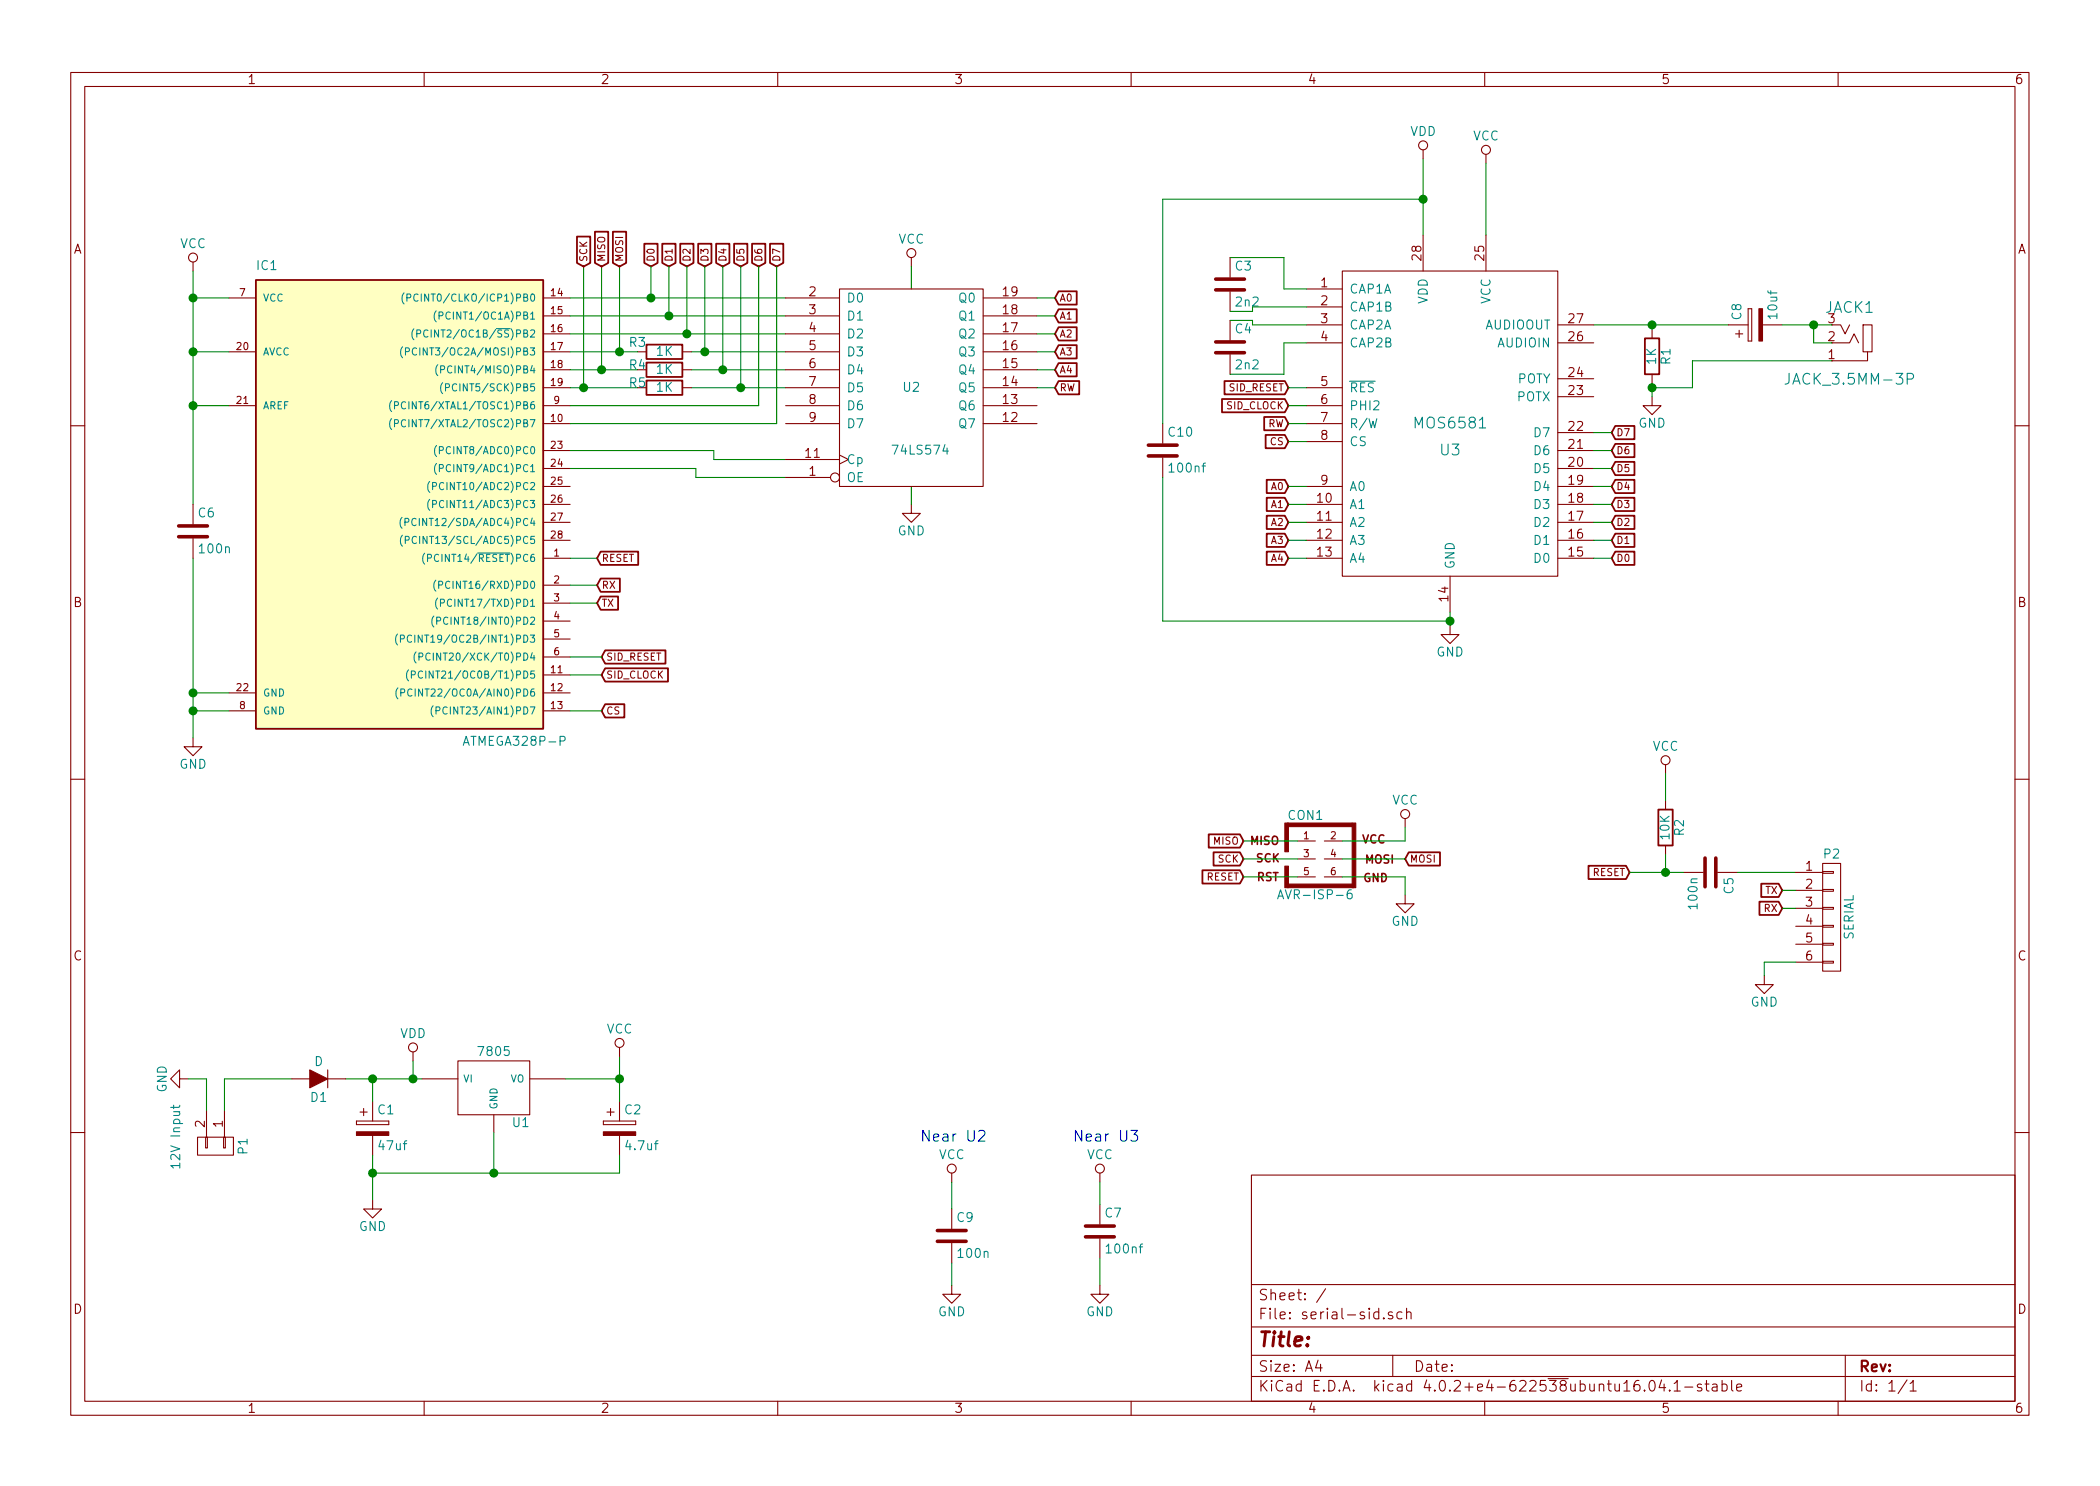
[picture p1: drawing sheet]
EESchema Schematic File Version 2
LIBS:power
LIBS:device
LIBS:transistors
LIBS:conn
LIBS:linear
LIBS:regul
LIBS:74xx
LIBS:cmos4000
LIBS:adc-dac
LIBS:memory
LIBS:xilinx
LIBS:microcontrollers
LIBS:dsp
LIBS:microchip
LIBS:analog_switches
LIBS:motorola
LIBS:texas
LIBS:intel
LIBS:audio
LIBS:interface
LIBS:digital-audio
LIBS:philips
LIBS:display
LIBS:cypress
LIBS:siliconi
LIBS:opto
LIBS:atmel
LIBS:contrib
LIBS:valves
LIBS:mos6581
LIBS:ab2_audio
LIBS:jack_3.5mm
LIBS:avr_sid-cache
EELAYER 25 0
EELAYER END
$Descr A4 11693 8268
encoding utf-8
Sheet 1 1
Title ""
Date ""
Rev ""
Comp ""
Comment1 ""
Comment2 ""
Comment3 ""
Comment4 ""
$EndDescr
$Comp
L ATMEGA328P-P IC1
U 1 1
P 2175 2750
F 0 "IC1" H 1425 4000 50  0000 L BNN
F 1 "ATMEGA328P-P" H 2575 1350 50  0000 L BNN
F 2 "Housings_DIP:DIP-28_W7.62mm_LongPads" H 2175 2750 50  0001 C CIN
F 3 "" H 2175 2750 50  0000 C CNN
	1    2175 2750
	1    0    0    -1  
$EndComp
$Comp
L MOS6581 U3
U 1 1
P 8075 2400
F 0 "U3" H 8075 2300 60  0000 C CNN
F 1 "MOS6581" H 8075 2450 60  0000 C CNN
F 2 "Housings_DIP:DIP-28_W15.24mm_LongPads" H 8075 1900 60  0001 C CNN
F 3 "" H 8075 1900 60  0000 C CNN
	1    8075 2400
	1    0    0    -1  
$EndComp
Text GLabel 3625 1475 1    40   Input ~ 0
D0
Text GLabel 3725 1475 1    40   Input ~ 0
D1
Text GLabel 3825 1475 1    40   Input ~ 0
D2
Text GLabel 3925 1475 1    40   Input ~ 0
D3
Text GLabel 4025 1475 1    40   Input ~ 0
D4
Text GLabel 4125 1475 1    40   Input ~ 0
D5
Text GLabel 4225 1475 1    40   Input ~ 0
D6
Text GLabel 4325 1475 1    40   Input ~ 0
D7
Text GLabel 8975 2400 2    40   Input ~ 0
D7
Text GLabel 8975 2500 2    40   Input ~ 0
D6
Text GLabel 8975 2600 2    40   Input ~ 0
D5
Text GLabel 8975 2700 2    40   Input ~ 0
D4
Text GLabel 8975 2800 2    40   Input ~ 0
D3
Text GLabel 8975 2900 2    40   Input ~ 0
D2
Text GLabel 8975 3000 2    40   Input ~ 0
D1
Text GLabel 8975 3100 2    40   Input ~ 0
D0
Text GLabel 5875 1650 2    40   Input ~ 0
A0
Text GLabel 5875 1750 2    40   Input ~ 0
A1
Text GLabel 5875 1850 2    40   Input ~ 0
A2
Text GLabel 5875 1950 2    40   Input ~ 0
A3
Text GLabel 5875 2050 2    40   Input ~ 0
A4
Text GLabel 7175 2700 0    40   Input ~ 0
A0
Text GLabel 7175 2800 0    40   Input ~ 0
A1
Text GLabel 7175 2900 0    40   Input ~ 0
A2
Text GLabel 7175 3000 0    40   Input ~ 0
A3
Text GLabel 7175 3100 0    40   Input ~ 0
A4
Text GLabel 5875 2150 2    40   Input ~ 0
RW
Text GLabel 7175 2350 0    40   Input ~ 0
RW
Wire Wire Line
	3175 1850 4375 1850
Wire Wire Line
	3850 1950 4375 1950
Wire Wire Line
	3850 2050 4375 2050
Wire Wire Line
	3850 2150 4375 2150
Wire Wire Line
	3825 1850 3825 1475
Connection ~ 3825 1850
Wire Wire Line
	3925 1950 3925 1475
Connection ~ 3925 1950
Wire Wire Line
	4025 2050 4025 1475
Connection ~ 4025 2050
Wire Wire Line
	4125 2150 4125 1475
Connection ~ 4125 2150
Wire Wire Line
	8875 2400 8975 2400
Wire Wire Line
	8875 2500 8975 2500
Wire Wire Line
	8875 2600 8975 2600
Wire Wire Line
	8875 2700 8975 2700
Wire Wire Line
	8875 2800 8975 2800
Wire Wire Line
	8875 2900 8975 2900
Wire Wire Line
	8875 3000 8975 3000
Wire Wire Line
	8875 3100 8975 3100
Wire Wire Line
	5775 1650 5875 1650
Wire Wire Line
	5775 1750 5875 1750
Wire Wire Line
	5775 1850 5875 1850
Wire Wire Line
	5775 1950 5875 1950
Wire Wire Line
	5775 2050 5875 2050
Wire Wire Line
	7175 2700 7275 2700
Wire Wire Line
	7175 2800 7275 2800
Wire Wire Line
	7175 2900 7275 2900
Wire Wire Line
	7175 3000 7275 3000
Wire Wire Line
	7175 3100 7275 3100
Wire Wire Line
	7175 2350 7275 2350
Wire Wire Line
	5775 2150 5875 2150
Wire Wire Line
	3175 1650 4375 1650
Wire Wire Line
	3625 1475 3625 1650
Connection ~ 3625 1650
Wire Wire Line
	3175 1750 4375 1750
Wire Wire Line
	3725 1475 3725 1750
Connection ~ 3725 1750
Wire Wire Line
	3175 3750 3350 3750
Text GLabel 3350 3750 2    40   Input ~ 0
SID_CLOCK
Text GLabel 7175 2250 0    40   Input ~ 0
SID_CLOCK
Wire Wire Line
	7275 2250 7175 2250
Text GLabel 3350 3650 2    40   Input ~ 0
SID_RESET
Text GLabel 7175 2150 0    40   Input ~ 0
SID_RESET
Text GLabel 3350 3950 2    40   Input ~ 0
CS
Wire Wire Line
	3350 3950 3175 3950
Wire Wire Line
	3350 3650 3175 3650
Text GLabel 7175 2450 0    40   Input ~ 0
CS
Wire Wire Line
	7175 2150 7275 2150
Wire Wire Line
	7175 2450 7275 2450
Wire Wire Line
	3175 2500 3975 2500
Wire Wire Line
	3975 2500 3975 2550
Wire Wire Line
	3975 2550 4375 2550
Wire Wire Line
	3175 2600 3875 2600
Wire Wire Line
	3875 2600 3875 2650
Wire Wire Line
	3875 2650 4375 2650
Text GLabel 3325 3250 2    40   Input ~ 0
RX
Text GLabel 3325 3350 2    40   Input ~ 0
TX
Wire Wire Line
	3175 3250 3325 3250
Wire Wire Line
	3175 3350 3325 3350
$Comp
L VDD #PWR01
U 1 1
P 7925 875
F 0 "#PWR01" H 7925 725 50  0001 C CNN
F 1 "VDD" H 7925 1025 50  0000 C CNN
F 2 "" H 7925 875 50  0000 C CNN
F 3 "" H 7925 875 50  0000 C CNN
	1    7925 875 
	1    0    0    -1  
$EndComp
$Comp
L VCC #PWR02
U 1 1
P 8275 900
F 0 "#PWR02" H 8275 750 50  0001 C CNN
F 1 "VCC" H 8275 1050 50  0000 C CNN
F 2 "" H 8275 900 50  0000 C CNN
F 3 "" H 8275 900 50  0000 C CNN
	1    8275 900 
	1    0    0    -1  
$EndComp
Wire Wire Line
	8275 900  8275 1300
Wire Wire Line
	7925 875  7925 1300
$Comp
L GND #PWR03
U 1 1
P 8075 3475
F 0 "#PWR03" H 8075 3225 50  0001 C CNN
F 1 "GND" H 8075 3325 50  0000 C CNN
F 2 "" H 8075 3475 50  0000 C CNN
F 3 "" H 8075 3475 50  0000 C CNN
	1    8075 3475
	1    0    0    -1  
$EndComp
Wire Wire Line
	8075 3400 8075 3475
$Comp
L GND #PWR04
U 1 1
P 5075 2800
F 0 "#PWR04" H 5075 2550 50  0001 C CNN
F 1 "GND" H 5075 2650 50  0000 C CNN
F 2 "" H 5075 2800 50  0000 C CNN
F 3 "" H 5075 2800 50  0000 C CNN
	1    5075 2800
	1    0    0    -1  
$EndComp
Wire Wire Line
	5075 2800 5075 2700
$Comp
L VCC #PWR05
U 1 1
P 5075 1475
F 0 "#PWR05" H 5075 1325 50  0001 C CNN
F 1 "VCC" H 5075 1625 50  0000 C CNN
F 2 "" H 5075 1475 50  0000 C CNN
F 3 "" H 5075 1475 50  0000 C CNN
	1    5075 1475
	1    0    0    -1  
$EndComp
Wire Wire Line
	5075 1475 5075 1600
$Comp
L GND #PWR06
U 1 1
P 1075 4100
F 0 "#PWR06" H 1075 3850 50  0001 C CNN
F 1 "GND" H 1075 3950 50  0000 C CNN
F 2 "" H 1075 4100 50  0000 C CNN
F 3 "" H 1075 4100 50  0000 C CNN
	1    1075 4100
	1    0    0    -1  
$EndComp
Wire Wire Line
	1075 3100 1075 4100
Wire Wire Line
	1075 3850 1275 3850
Wire Wire Line
	1075 3950 1275 3950
Connection ~ 1075 3950
$Comp
L VCC #PWR07
U 1 1
P 1075 1500
F 0 "#PWR07" H 1075 1350 50  0001 C CNN
F 1 "VCC" H 1075 1650 50  0000 C CNN
F 2 "" H 1075 1500 50  0000 C CNN
F 3 "" H 1075 1500 50  0000 C CNN
	1    1075 1500
	1    0    0    -1  
$EndComp
Wire Wire Line
	1075 1500 1075 2800
Wire Wire Line
	1075 1950 1275 1950
Wire Wire Line
	1275 1650 1075 1650
Connection ~ 1075 1650
Wire Wire Line
	1075 2250 1275 2250
Connection ~ 1075 1950
$Comp
L C C3
U 1 1
P 6850 1575
F 0 "C3" H 6875 1675 50  0000 L CNN
F 1 "2n2" H 6875 1475 50  0000 L CNN
F 2 "Capacitors_ThroughHole:C_Rect_L7_W2.5_P5" H 6888 1425 50  0001 C CNN
F 3 "" H 6850 1575 50  0000 C CNN
	1    6850 1575
	1    0    0    -1  
$EndComp
$Comp
L C C4
U 1 1
P 6850 1925
F 0 "C4" H 6875 2025 50  0000 L CNN
F 1 "2n2" H 6875 1825 50  0000 L CNN
F 2 "Capacitors_ThroughHole:C_Rect_L7_W2.5_P5" H 6888 1775 50  0001 C CNN
F 3 "" H 6850 1925 50  0000 C CNN
	1    6850 1925
	1    0    0    -1  
$EndComp
Wire Wire Line
	7275 1900 7150 1900
Wire Wire Line
	7150 1900 7150 2075
Wire Wire Line
	7150 2075 6850 2075
Wire Wire Line
	7275 1800 6975 1800
Wire Wire Line
	6975 1800 6975 1775
Wire Wire Line
	6975 1775 6850 1775
Wire Wire Line
	7275 1600 7150 1600
Wire Wire Line
	7150 1600 7150 1425
Wire Wire Line
	7150 1425 6850 1425
Wire Wire Line
	7275 1700 6975 1700
Wire Wire Line
	6975 1700 6975 1725
Wire Wire Line
	6975 1725 6850 1725
$Comp
L CONN_01X02 P1
U 1 1
P 1200 6375
F 0 "P1" H 1200 6525 50  0000 C CNN
F 1 "12V Input" H 1150 6150 50  0000 C CNN
F 2 "Terminal_Blocks:TerminalBlock_Pheonix_MKDS1.5-2pol" H 1200 6375 50  0001 C CNN
F 3 "" H 1200 6375 50  0000 C CNN
	1    1200 6375
	0    1    1    0   
$EndComp
Wire Wire Line
	1250 6000 1625 6000
Wire Wire Line
	1250 6000 1250 6175
$Comp
L GND #PWR08
U 1 1
P 1050 6000
F 0 "#PWR08" H 1050 5750 50  0001 C CNN
F 1 "GND" H 1050 5850 50  0000 C CNN
F 2 "" H 1050 6000 50  0000 C CNN
F 3 "" H 1050 6000 50  0000 C CNN
	1    1050 6000
	0    1    1    0   
$EndComp
Wire Wire Line
	1150 6175 1150 6000
Wire Wire Line
	1150 6000 1050 6000
$Comp
L AVR-ISP-6 CON1
U 1 1
P 7375 4775
F 0 "CON1" H 7270 5015 50  0000 C CNN
F 1 "AVR-ISP-6" H 7110 4545 50  0000 L BNN
F 2 "Pin_Headers:Pin_Header_Straight_2x03" V 6855 4815 50  0001 C CNN
F 3 "" H 7350 4775 50  0000 C CNN
	1    7375 4775
	1    0    0    -1  
$EndComp
Text GLabel 6925 4675 0    40   Input ~ 0
MISO
Text GLabel 6925 4775 0    40   Input ~ 0
SCK
Text GLabel 3325 3100 2    40   Input ~ 0
RESET
Wire Wire Line
	3175 3100 3325 3100
Text GLabel 6925 4875 0    40   Input ~ 0
RESET
$Comp
L VCC #PWR09
U 1 1
P 7825 4600
F 0 "#PWR09" H 7825 4450 50  0001 C CNN
F 1 "VCC" H 7825 4750 50  0000 C CNN
F 2 "" H 7825 4600 50  0000 C CNN
F 3 "" H 7825 4600 50  0000 C CNN
	1    7825 4600
	1    0    0    -1  
$EndComp
Wire Wire Line
	7825 4600 7825 4675
Wire Wire Line
	7825 4675 7475 4675
Text GLabel 7825 4775 2    40   Input ~ 0
MOSI
Wire Wire Line
	7475 4775 7825 4775
Wire Wire Line
	6925 4675 7225 4675
Wire Wire Line
	6925 4775 7225 4775
Wire Wire Line
	6925 4875 7225 4875
$Comp
L GND #PWR010
U 1 1
P 7825 4975
F 0 "#PWR010" H 7825 4725 50  0001 C CNN
F 1 "GND" H 7825 4825 50  0000 C CNN
F 2 "" H 7825 4975 50  0000 C CNN
F 3 "" H 7825 4975 50  0000 C CNN
	1    7825 4975
	1    0    0    -1  
$EndComp
Wire Wire Line
	7475 4875 7825 4875
Wire Wire Line
	7825 4875 7825 4975
$Comp
L 7805 U1
U 1 1
P 2750 6050
F 0 "U1" H 2900 5854 50  0000 C CNN
F 1 "7805" H 2750 6250 50  0000 C CNN
F 2 "Power_Integrations:TO-220" H 2750 6050 50  0001 C CNN
F 3 "" H 2750 6050 50  0000 C CNN
	1    2750 6050
	1    0    0    -1  
$EndComp
$Comp
L CP C1
U 1 1
P 2075 6275
F 0 "C1" H 2100 6375 50  0000 L CNN
F 1 "47uf" H 2100 6175 50  0000 L CNN
F 2 "Capacitors_ThroughHole:C_Radial_D8_L13_P3.8" H 2113 6125 50  0001 C CNN
F 3 "" H 2075 6275 50  0000 C CNN
	1    2075 6275
	1    0    0    -1  
$EndComp
$Comp
L CP C2
U 1 1
P 3450 6275
F 0 "C2" H 3475 6375 50  0000 L CNN
F 1 "4.7uf" H 3475 6175 50  0000 L CNN
F 2 "Capacitors_ThroughHole:C_Radial_D6.3_L11.2_P2.5" H 3488 6125 50  0001 C CNN
F 3 "" H 3450 6275 50  0000 C CNN
	1    3450 6275
	1    0    0    -1  
$EndComp
$Comp
L GND #PWR011
U 1 1
P 2075 6675
F 0 "#PWR011" H 2075 6425 50  0001 C CNN
F 1 "GND" H 2075 6525 50  0000 C CNN
F 2 "" H 2075 6675 50  0000 C CNN
F 3 "" H 2075 6675 50  0000 C CNN
	1    2075 6675
	1    0    0    -1  
$EndComp
Wire Wire Line
	1925 6000 2350 6000
Wire Wire Line
	2075 6425 2075 6675
Wire Wire Line
	2750 6300 2750 6525
Wire Wire Line
	2075 6525 3450 6525
Connection ~ 2075 6525
Wire Wire Line
	3450 6525 3450 6425
Connection ~ 2750 6525
Wire Wire Line
	3150 6000 3450 6000
Wire Wire Line
	3450 5875 3450 6125
$Comp
L VDD #PWR012
U 1 1
P 2300 5900
F 0 "#PWR012" H 2300 5750 50  0001 C CNN
F 1 "VDD" H 2300 6050 50  0000 C CNN
F 2 "" H 2300 5900 50  0000 C CNN
F 3 "" H 2300 5900 50  0000 C CNN
	1    2300 5900
	1    0    0    -1  
$EndComp
Connection ~ 2075 6000
$Comp
L VCC #PWR013
U 1 1
P 3450 5875
F 0 "#PWR013" H 3450 5725 50  0001 C CNN
F 1 "VCC" H 3450 6025 50  0000 C CNN
F 2 "" H 3450 5875 50  0000 C CNN
F 3 "" H 3450 5875 50  0000 C CNN
	1    3450 5875
	1    0    0    -1  
$EndComp
Connection ~ 3450 6000
$Comp
L C C6
U 1 1
P 1075 2950
F 0 "C6" H 1100 3050 50  0000 L CNN
F 1 "100n" H 1100 2850 50  0000 L CNN
F 2 "Capacitors_SMD:C_0805_HandSoldering" H 1113 2800 50  0001 C CNN
F 3 "" H 1075 2950 50  0000 C CNN
	1    1075 2950
	1    0    0    -1  
$EndComp
Connection ~ 1075 2250
Connection ~ 1075 3850
$Comp
L C C7
U 1 1
P 6125 6850
F 0 "C7" H 6150 6950 50  0000 L CNN
F 1 "100nf" H 6150 6750 50  0000 L CNN
F 2 "Capacitors_SMD:C_0805_HandSoldering" H 6163 6700 50  0001 C CNN
F 3 "" H 6125 6850 50  0000 C CNN
	1    6125 6850
	1    0    0    -1  
$EndComp
$Comp
L VCC #PWR014
U 1 1
P 6125 6575
F 0 "#PWR014" H 6125 6425 50  0001 C CNN
F 1 "VCC" H 6125 6725 50  0000 C CNN
F 2 "" H 6125 6575 50  0000 C CNN
F 3 "" H 6125 6575 50  0000 C CNN
	1    6125 6575
	1    0    0    -1  
$EndComp
$Comp
L GND #PWR015
U 1 1
P 6125 7150
F 0 "#PWR015" H 6125 6900 50  0001 C CNN
F 1 "GND" H 6125 7000 50  0000 C CNN
F 2 "" H 6125 7150 50  0000 C CNN
F 3 "" H 6125 7150 50  0000 C CNN
	1    6125 7150
	1    0    0    -1  
$EndComp
Wire Wire Line
	6125 6575 6125 6700
Wire Wire Line
	6125 7000 6125 7150
$Comp
L JACK_3.5MM-3P JACK1
U 1 1
P 10300 1900
F 0 "JACK1" H 10300 1700 60  0000 C CNN
F 1 "JACK_3.5MM-3P" H 10300 2100 60  0000 C CNN
F 2 "Olilib:3.5mm_jack_5pin" H 10250 1900 60  0001 C CNN
F 3 "" H 10250 1900 60  0000 C CNN
	1    10300 1900
	-1   0    0    1   
$EndComp
$Comp
L R R1
U 1 1
P 9200 1975
F 0 "R1" V 9280 1975 50  0000 C CNN
F 1 "1K" V 9200 1975 50  0000 C CNN
F 2 "Resistors_SMD:R_0805_HandSoldering" V 9130 1975 50  0001 C CNN
F 3 "" H 9200 1975 50  0000 C CNN
	1    9200 1975
	1    0    0    -1  
$EndComp
$Comp
L GND #PWR016
U 1 1
P 9200 2200
F 0 "#PWR016" H 9200 1950 50  0001 C CNN
F 1 "GND" H 9200 2050 50  0000 C CNN
F 2 "" H 9200 2200 50  0000 C CNN
F 3 "" H 9200 2200 50  0000 C CNN
	1    9200 2200
	1    0    0    -1  
$EndComp
Wire Wire Line
	8875 1800 9625 1800
Wire Wire Line
	9200 1800 9200 1825
Wire Wire Line
	9200 2125 9200 2200
$Comp
L CP C8
U 1 1
P 9775 1800
F 0 "C8" H 9800 1900 50  0000 L CNN
F 1 "10uf" H 9800 1700 50  0000 L CNN
F 2 "Capacitors_ThroughHole:C_Radial_D6.3_L11.2_P2.5" H 9813 1650 50  0001 C CNN
F 3 "" H 9775 1800 50  0000 C CNN
	1    9775 1800
	0    -1   -1   0   
$EndComp
Connection ~ 9200 1800
Wire Wire Line
	10200 2000 9425 2000
Wire Wire Line
	9425 2000 9425 2150
Wire Wire Line
	9425 2150 9200 2150
Connection ~ 9200 2150
Wire Wire Line
	9925 1800 10200 1800
Wire Wire Line
	10100 1800 10100 1900
Wire Wire Line
	10100 1900 10200 1900
Connection ~ 10100 1800
$Comp
L C C5
U 1 1
P 9525 4850
F 0 "C5" H 9550 4950 50  0000 L CNN
F 1 "100n" H 9550 4750 50  0000 L CNN
F 2 "Capacitors_SMD:C_0805_HandSoldering" H 9563 4700 50  0001 C CNN
F 3 "" H 9525 4850 50  0000 C CNN
	1    9525 4850
	0    1    1    0   
$EndComp
Wire Wire Line
	9675 4850 10000 4850
Text GLabel 9075 4850 0    40   Input ~ 0
RESET
Wire Wire Line
	9075 4850 9375 4850
$Comp
L R R2
U 1 1
P 9275 4600
F 0 "R2" V 9355 4600 50  0000 C CNN
F 1 "10K" V 9275 4600 50  0000 C CNN
F 2 "Resistors_SMD:R_0805_HandSoldering" V 9205 4600 50  0001 C CNN
F 3 "" H 9275 4600 50  0000 C CNN
	1    9275 4600
	1    0    0    -1  
$EndComp
$Comp
L VCC #PWR017
U 1 1
P 9275 4300
F 0 "#PWR017" H 9275 4150 50  0001 C CNN
F 1 "VCC" H 9275 4450 50  0000 C CNN
F 2 "" H 9275 4300 50  0000 C CNN
F 3 "" H 9275 4300 50  0000 C CNN
	1    9275 4300
	1    0    0    -1  
$EndComp
Wire Wire Line
	9275 4300 9275 4450
Wire Wire Line
	9275 4750 9275 4850
Connection ~ 9275 4850
$Comp
L 74LS574 U2
U 1 1
P 5075 2150
F 0 "U2" H 5075 2150 50  0000 C CNN
F 1 "74LS574" H 5125 1800 50  0000 C CNN
F 2 "Housings_DIP:DIP-20_W7.62mm_LongPads" H 5075 2150 50  0001 C CNN
F 3 "" H 5075 2150 50  0000 C CNN
	1    5075 2150
	1    0    0    -1  
$EndComp
$Comp
L R R3
U 1 1
P 3700 1950
F 0 "R3" V 3650 1800 50  0000 C CNN
F 1 "1K" V 3700 1950 50  0000 C CNN
F 2 "Resistors_SMD:R_0805_HandSoldering" V 3630 1950 50  0001 C CNN
F 3 "" H 3700 1950 50  0000 C CNN
	1    3700 1950
	0    1    1    0   
$EndComp
$Comp
L R R4
U 1 1
P 3700 2050
F 0 "R4" V 3675 1900 50  0000 C CNN
F 1 "1K" V 3700 2050 50  0000 C CNN
F 2 "Resistors_SMD:R_0805_HandSoldering" V 3630 2050 50  0001 C CNN
F 3 "" H 3700 2050 50  0000 C CNN
	1    3700 2050
	0    1    1    0   
$EndComp
$Comp
L R R5
U 1 1
P 3700 2150
F 0 "R5" V 3675 2000 50  0000 C CNN
F 1 "1K" V 3700 2150 50  0000 C CNN
F 2 "Resistors_SMD:R_0805_HandSoldering" V 3630 2150 50  0001 C CNN
F 3 "" H 3700 2150 50  0000 C CNN
	1    3700 2150
	0    1    1    0   
$EndComp
Wire Wire Line
	3175 1950 3550 1950
Wire Wire Line
	3175 2050 3550 2050
Wire Wire Line
	3175 2150 3550 2150
Wire Wire Line
	3450 1950 3450 1475
Connection ~ 3450 1950
Wire Wire Line
	3350 2050 3350 1475
Connection ~ 3350 2050
Wire Wire Line
	3250 2150 3250 1475
Connection ~ 3250 2150
Text GLabel 3250 1475 1    40   Input ~ 0
SCK
Text GLabel 3350 1475 1    40   Input ~ 0
MISO
Text GLabel 3450 1475 1    40   Input ~ 0
MOSI
$Comp
L CONN_01X06 P2
U 1 1
P 10200 5100
F 0 "P2" H 10200 5450 50  0000 C CNN
F 1 "SERIAL" V 10300 5100 50  0000 C CNN
F 2 "Pin_Headers:Pin_Header_Straight_1x06" H 10200 5100 50  0001 C CNN
F 3 "" H 10200 5100 50  0000 C CNN
	1    10200 5100
	1    0    0    -1  
$EndComp
$Comp
L GND #PWR018
U 1 1
P 9825 5425
F 0 "#PWR018" H 9825 5175 50  0001 C CNN
F 1 "GND" H 9825 5275 50  0000 C CNN
F 2 "" H 9825 5425 50  0000 C CNN
F 3 "" H 9825 5425 50  0000 C CNN
	1    9825 5425
	1    0    0    -1  
$EndComp
Wire Wire Line
	9825 5425 9825 5350
Wire Wire Line
	9825 5350 10000 5350
Text GLabel 9925 5050 0    40   Input ~ 0
RX
Text GLabel 9925 4950 0    40   Input ~ 0
TX
Wire Wire Line
	9925 4950 10000 4950
Wire Wire Line
	9925 5050 10000 5050
Wire Wire Line
	3175 2250 4225 2250
Wire Wire Line
	4225 2250 4225 1475
Wire Wire Line
	3175 2350 4325 2350
Wire Wire Line
	4325 2350 4325 1475
$Comp
L D D1
U 1 1
P 1775 6000
F 0 "D1" H 1775 6100 50  0000 C CNN
F 1 "D" H 1775 5900 50  0000 C CNN
F 2 "Diodes_SMD:DO-214BA" H 1775 6000 50  0001 C CNN
F 3 "" H 1775 6000 50  0000 C CNN
	1    1775 6000
	-1   0    0    1   
$EndComp
Wire Wire Line
	2075 6000 2075 6125
Wire Wire Line
	2300 5900 2300 6000
Connection ~ 2300 6000
$Comp
L C C9
U 1 1
P 5300 6875
F 0 "C9" H 5325 6975 50  0000 L CNN
F 1 "100n" H 5325 6775 50  0000 L CNN
F 2 "Capacitors_SMD:C_0805_HandSoldering" H 5338 6725 50  0001 C CNN
F 3 "" H 5300 6875 50  0000 C CNN
	1    5300 6875
	1    0    0    -1  
$EndComp
$Comp
L VCC #PWR019
U 1 1
P 5300 6575
F 0 "#PWR019" H 5300 6425 50  0001 C CNN
F 1 "VCC" H 5300 6725 50  0000 C CNN
F 2 "" H 5300 6575 50  0000 C CNN
F 3 "" H 5300 6575 50  0000 C CNN
	1    5300 6575
	1    0    0    -1  
$EndComp
$Comp
L GND #PWR020
U 1 1
P 5300 7150
F 0 "#PWR020" H 5300 6900 50  0001 C CNN
F 1 "GND" H 5300 7000 50  0000 C CNN
F 2 "" H 5300 7150 50  0000 C CNN
F 3 "" H 5300 7150 50  0000 C CNN
	1    5300 7150
	1    0    0    -1  
$EndComp
Wire Wire Line
	5300 6575 5300 6725
Wire Wire Line
	5300 7025 5300 7150
Text Notes 5125 6350 0    60   ~ 0
Near U2
Text Notes 5975 6350 0    60   ~ 0
Near U3
$Comp
L C C10
U 1 1
P 6475 2500
F 0 "C10" H 6500 2600 50  0000 L CNN
F 1 "100nf" H 6500 2400 50  0000 L CNN
F 2 "Capacitors_SMD:C_0805_HandSoldering" H 6513 2350 50  0001 C CNN
F 3 "" H 6475 2500 50  0000 C CNN
	1    6475 2500
	1    0    0    -1  
$EndComp
Wire Wire Line
	7925 1100 6475 1100
Wire Wire Line
	6475 1100 6475 2350
Connection ~ 7925 1100
Wire Wire Line
	6475 2650 6475 3450
Wire Wire Line
	6475 3450 8075 3450
Connection ~ 8075 3450
$EndSCHEMATC
